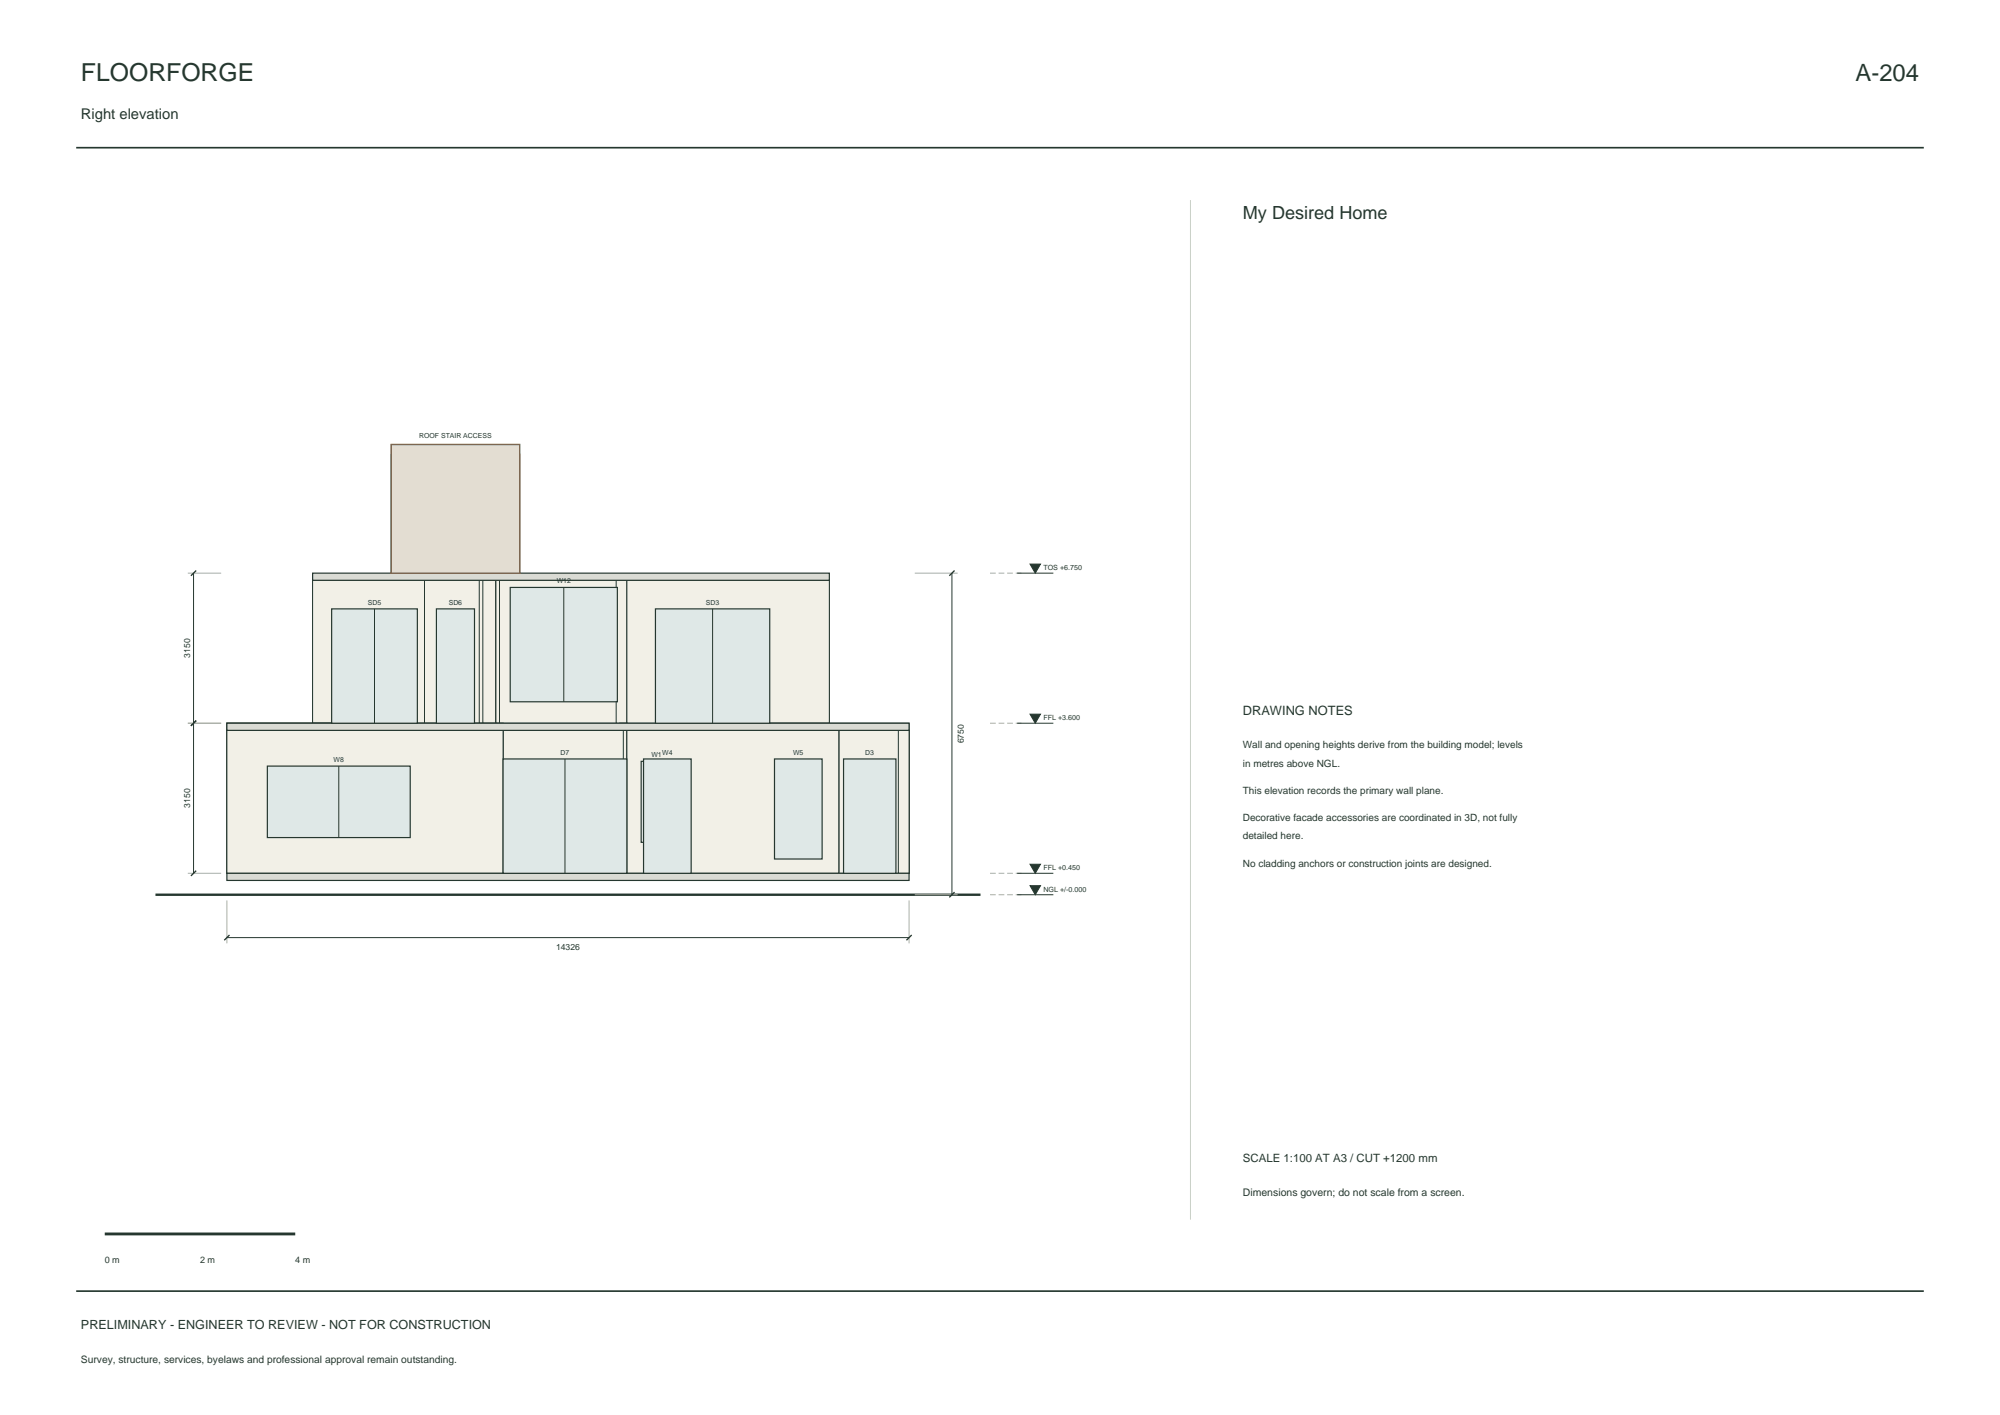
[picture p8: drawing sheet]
<svg xmlns="http://www.w3.org/2000/svg" width="420mm" height="297mm" viewBox="0 0 420 297" stroke-linecap="round" stroke-linejoin="round" font-family="sans-serif">
<path d="M16 31h388M16 271h388" fill="none" stroke="#25372f" stroke-width=".35"/>
<g fill="#f2f0e7" stroke="#25372f" stroke-width=".21">
<path d="M82.1 153.3h42v30h-42z" fill-rule="evenodd"/>
<path d="M82.1 153.3h1.5v30h-1.5z" fill-rule="evenodd"/>
<path d="M82.1 153.3h1.5v30h-1.5z" fill-rule="evenodd"/>
<path d="M82.1 153.3h1.5v30h-1.5z" fill-rule="evenodd"/>
<path d="M122.6 153.3h59.3v30h-59.3z" fill-rule="evenodd"/>
<path d="M122.6 153.3h1.5v30h-1.5z" fill-rule="evenodd"/>
<path d="M180.4 153.3h1.5v30h-1.5z" fill-rule="evenodd"/>
<path d="M180.4 153.3h1.5v30h-1.5z" fill-rule="evenodd"/>
<path d="M47.6 153.3h21.5v30h-21.5z" fill-rule="evenodd"/>
<path d="M47.6 153.3h1.5v30h-1.5z" fill-rule="evenodd"/>
<path d="M67.6 153.3h1.5v30h-1.5z" fill-rule="evenodd"/>
<path d="M67.6 153.3h1.5v30h-1.5z" fill-rule="evenodd"/>
<path d="M67.6 153.3h1.5v30h-1.5z" fill-rule="evenodd"/>
<path d="M47.6 153.3h21.5v30h-21.5z" fill-rule="evenodd"/>
<path d="M47.6 153.3h1.5v30h-1.5z" fill-rule="evenodd"/>
<path d="M67.6 153.3h2.3v30h-2.3z" fill-rule="evenodd"/>
<path d="M68.4 153.3h14.5v30h-14.5z" fill-rule="evenodd"/>
<path d="M81.4 153.3h2.2v30h-2.2z" fill-rule="evenodd"/>
<path d="M82.1 153.3h1.5v30h-1.5z" fill-rule="evenodd"/>
<path d="M164.1 153.3h17.8v30h-17.8z" fill-rule="evenodd"/>
<path d="M164.1 153.3h1.5v30h-1.5z" fill-rule="evenodd"/>
<path d="M180.4 153.3h2.3v30h-2.3z" fill-rule="evenodd"/>
<path d="M181.2 153.3h9.7v30h-9.7z" fill-rule="evenodd"/>
<path d="M189.4 153.3h1.5v30h-1.5z" fill-rule="evenodd"/>
<path d="M82.1 153.3h42v30h-42z" fill-rule="evenodd"/>
<path d="M82.1 153.3h1.5v30h-1.5z" fill-rule="evenodd"/>
<path d="M122.6 153.3h1.5v30h-1.5z" fill-rule="evenodd"/>
<path d="M122.6 153.3h10.5v30h-10.5z" fill-rule="evenodd"/>
<path d="M131.6 153.3h2.3v30h-2.3z" fill-rule="evenodd"/>
<path d="M132.4 153.3h10.5v30h-10.5z" fill-rule="evenodd"/>
<path d="M141.4 153.3h24.2v30h-24.2z" fill-rule="evenodd"/>
<path d="M131.6 153.3h1.5v30h-1.5z" fill-rule="evenodd"/>
<path d="M131.6 153.3h1.5v30h-1.5z" fill-rule="evenodd"/>
<path d="M131.6 153.3h1.5v30h-1.5z" fill-rule="evenodd"/>
<path d="M131.6 153.3h1.5v30h-1.5z" fill-rule="evenodd"/>
<path d="M164.1 153.3h1.5v30h-1.5z" fill-rule="evenodd"/>
<path d="M142.1 153.3h16v30h-16z" fill-rule="evenodd"/>
<path d="M142.1 153.3h1.5v30h-1.5z" fill-rule="evenodd"/>
<path d="M142.1 153.3h1.5v30h-1.5z" fill-rule="evenodd"/>
<path d="M142.1 153.3h1.5v30h-1.5z" fill-rule="evenodd"/>
<path d="M156.6 153.3h9v30h-9z" fill-rule="evenodd"/>
<path d="M156.6 153.3h1.5v30h-1.5z" fill-rule="evenodd"/>
<path d="M164.1 153.3h26.8v30h-26.8z" fill-rule="evenodd"/>
<path d="M189.4 153.3h1.5v30h-1.5z" fill-rule="evenodd"/>
<path d="M47.6 153.3h19.5v30h-19.5z" fill-rule="evenodd"/>
<path d="M47.6 153.3h1.5v30h-1.5z" fill-rule="evenodd"/>
<path d="M65.6 153.3h18v30h-18z" fill-rule="evenodd"/>
<path d="M65.6 153.3h1.5v30h-1.5z" fill-rule="evenodd"/>
<path d="M82.1 153.3h8.5v30h-8.5z" fill-rule="evenodd"/>
<path d="M89.1 153.3h1.5v30h-1.5z" fill-rule="evenodd"/>
<path d="M131.6 153.3h2.3v30h-2.3z" fill-rule="evenodd"/>
<path d="M132.4 153.3h10.5v30h-10.5z" fill-rule="evenodd"/>
<path d="M141.4 153.3h2.2v30h-2.2z" fill-rule="evenodd"/>
<path d="M131.6 153.3h1.5v30h-1.5z" fill-rule="evenodd"/>
<path d="M142.1 153.3h16v30h-16z" fill-rule="evenodd"/>
<path d="M156.6 153.3h19.5v30h-19.5z" fill-rule="evenodd"/>
<path d="M174.6 153.3h2.3v30h-2.3z" fill-rule="evenodd"/>
<path d="M175.4 153.3h14.8v30h-14.8z" fill-rule="evenodd"/>
<path d="M188.7 153.3h2.2v30h-2.2z" fill-rule="evenodd"/>
<path d="M174.6 153.3h1.5v30h-1.5z" fill-rule="evenodd"/>
<path d="M174.6 153.3h1.5v30h-1.5z" fill-rule="evenodd"/>
<path d="M47.6 153.3h19.5v30h-19.5z" fill-rule="evenodd"/>
<path d="M47.6 153.3h1.5v30h-1.5z" fill-rule="evenodd"/>
<path d="M47.6 153.3h43v30h-43z" fill-rule="evenodd"/>
<path d="M47.6 153.3h1.5v30h-1.5z" fill-rule="evenodd"/>
<path d="M89.1 153.3h16.5v30h-16.5z" fill-rule="evenodd"/>
<path d="M104.1 153.3h1.5v30h-1.5z" fill-rule="evenodd"/>
<path d="M104.1 153.3h2.3v30h-2.3z" fill-rule="evenodd"/>
<path d="M104.9 153.3h27.5v30h-27.5z" fill-rule="evenodd"/>
<path d="M130.9 153.3h2.2v30h-2.2z" fill-rule="evenodd"/>
<path d="M104.1 153.3h1.5v30h-1.5z" fill-rule="evenodd"/>
<path d="M104.1 153.3h1.5v30h-1.5z" fill-rule="evenodd"/>
<path d="M131.6 153.3h1.5v30h-1.5z" fill-rule="evenodd"/>
<path d="M131.6 153.3h1.5v30h-1.5z" fill-rule="evenodd"/>
<path d="M47.6 153.3h58v30h-58z" fill-rule="evenodd"/>
<path d="M131.6 153.3h44.5v30h-44.5z" fill-rule="evenodd"/>
<path d="M82.1 121.8h51v30h-51z" fill-rule="evenodd"/>
<path d="M82.1 121.8h1.5v30h-1.5z" fill-rule="evenodd"/>
<path d="M82.1 121.8h1.5v30h-1.5z" fill-rule="evenodd"/>
<path d="M82.1 121.8h1.5v30h-1.5z" fill-rule="evenodd"/>
<path d="M131.6 121.8h33v30h-33z" fill-rule="evenodd"/>
<path d="M131.6 121.8h1.5v30h-1.5z" fill-rule="evenodd"/>
<path d="M163.1 121.8h1.5v30h-1.5z" fill-rule="evenodd"/>
<path d="M163.1 121.8h1.5v30h-1.5z" fill-rule="evenodd"/>
<path d="M65.6 121.8h17.3v30h-17.3z" fill-rule="evenodd"/>
<path d="M81.4 121.8h2.2v30h-2.2z" fill-rule="evenodd"/>
<path d="M65.6 121.8h1.5v30h-1.5z" fill-rule="evenodd"/>
<path d="M82.1 121.8h8.5v30h-8.5z" fill-rule="evenodd"/>
<path d="M89.1 121.8h44v30h-44z" fill-rule="evenodd"/>
<path d="M89.1 121.8h1.5v30h-1.5z" fill-rule="evenodd"/>
<path d="M131.6 121.8h1.5v30h-1.5z" fill-rule="evenodd"/>
<path d="M131.6 121.8h33v30h-33z" fill-rule="evenodd"/>
<path d="M131.6 121.8h1.5v30h-1.5z" fill-rule="evenodd"/>
<path d="M100.6 121.8h1.5v30h-1.5z" fill-rule="evenodd"/>
<path d="M131.6 121.8h13v30h-13z" fill-rule="evenodd"/>
<path d="M143.1 121.8h31.1v30h-31.1z" fill-rule="evenodd"/>
<path d="M143.1 121.8h1.5v30h-1.5z" fill-rule="evenodd"/>
<path d="M172.7 121.8h1.5v30h-1.5z" fill-rule="evenodd"/>
<path d="M65.6 121.8h25v30h-25z" fill-rule="evenodd"/>
<path d="M65.6 121.8h1.5v30h-1.5z" fill-rule="evenodd"/>
<path d="M89.1 121.8h1.5v30h-1.5z" fill-rule="evenodd"/>
<path d="M130.1 121.8h3v30h-3z" fill-rule="evenodd"/>
<path d="M131.6 121.8h13v30h-13z" fill-rule="evenodd"/>
<path d="M131.6 121.8h1.5v30h-1.5z" fill-rule="evenodd"/>
<path d="M131.6 121.8h1.5v30h-1.5z" fill-rule="evenodd"/>
<path d="M143.1 121.8h31.1v30h-31.1z" fill-rule="evenodd"/>
<path d="M172.7 121.8h1.5v30h-1.5z" fill-rule="evenodd"/>
<path d="M65.6 121.8h25v30h-25z" fill-rule="evenodd"/>
<path d="M89.1 121.8h13v30h-13z" fill-rule="evenodd"/>
<path d="M100.6 121.8h2.3v30h-2.3z" fill-rule="evenodd"/>
<path d="M101.4 121.8h4.2v30h-4.2z" fill-rule="evenodd"/>
<path d="M104.1 121.8h1.5v30h-1.5z" fill-rule="evenodd"/>
<path d="M104.1 121.8h1.5v30h-1.5z" fill-rule="evenodd"/>
<path d="M104.1 121.8h1.5v30h-1.5z" fill-rule="evenodd"/>
<path d="M104.1 121.8h2.3v30h-2.3z" fill-rule="evenodd"/>
<path d="M104.9 121.8h26v30h-26z" fill-rule="evenodd"/>
<path d="M129.4 121.8h2.2v30h-2.2z" fill-rule="evenodd"/>
<path d="M131.6 121.8h42.6v30h-42.6z" fill-rule="evenodd"/>
<path d="M82.9 95.3h25.5v25h-25.5z" fill-rule="evenodd"/>
<path d="M107.6 95.3h1.5v25h-1.5z" fill-rule="evenodd"/>
<path d="M82.9 95.3h25.5v25h-25.5z" fill-rule="evenodd"/>
<path d="M82.1 95.3h1.5v25h-1.5z" fill-rule="evenodd"/>
</g>
<g fill="#dadbd4" stroke="#25372f" stroke-width=".25">
<path d="M47.6 183.3h143.3v1.5h-143.3z" fill-rule="evenodd"/>
<path d="M47.6 151.8h34.5v1.5h-34.5z" fill-rule="evenodd"/>
<path d="M47.6 151.8h58v1.5h-58z" fill-rule="evenodd"/>
<path d="M130.1 151.8h1.5v1.5h-1.5z" fill-rule="evenodd"/>
<path d="M142.1 151.8h48.8v1.5h-48.8z" fill-rule="evenodd"/>
<path d="M47.6 151.8h143.3v1.5h-143.3z" fill-rule="evenodd"/>
<path d="M65.6 120.3h108.6v1.5h-108.6z" fill-rule="evenodd"/>
</g>
<path d="M32.6 187.8h173.3" fill="none" stroke="#25372f" stroke-width=".5"/>
<path d="M82.1 93.3h27v27h-27z" fill-rule="evenodd" fill="#e3ddd2" stroke="#9e653f" stroke-width=".3"/>
<g fill="#dfe8e7" stroke="#25372f" stroke-width=".25">
<path d="M134.6 159.8h6.5v17h-6.5z" fill-rule="evenodd"/>
<path d="M135.1 159.3h10v24h-10z" fill-rule="evenodd"/>
<path d="M162.6 159.3h10v21h-10z" fill-rule="evenodd"/>
<path d="M177.1 159.3h11v24h-11z" fill-rule="evenodd"/>
<path d="M56.1 160.8h30v15h-30z" fill-rule="evenodd"/>
</g>
<path d="M71.1 160.8v15" fill="none" stroke="#25372f" stroke-width=".21"/>
<path d="M105.6 159.3h26v24h-26z" fill-rule="evenodd" fill="#dfe8e7" stroke="#25372f" stroke-width=".25"/>
<path d="M118.6 159.3v24" fill="none" stroke="#25372f" stroke-width=".21"/>
<path d="M107.1 123.3h22.5v24h-22.5z" fill-rule="evenodd" fill="#dfe8e7" stroke="#25372f" stroke-width=".25"/>
<path d="M118.4 123.3v24" fill="none" stroke="#25372f" stroke-width=".21"/>
<path d="M137.6 127.8h24v24h-24z" fill-rule="evenodd" fill="#dfe8e7" stroke="#25372f" stroke-width=".25"/>
<path d="M149.6 127.8v24" fill="none" stroke="#25372f" stroke-width=".21"/>
<path d="M69.6 127.8h18v24h-18z" fill-rule="evenodd" fill="#dfe8e7" stroke="#25372f" stroke-width=".25"/>
<path d="M78.6 127.8v24" fill="none" stroke="#25372f" stroke-width=".21"/>
<path d="M91.6 127.8h8v24h-8z" fill-rule="evenodd" fill="#dfe8e7" stroke="#25372f" stroke-width=".25"/>
<path d="M39.4 120.3h7M192.1 120.3h9M39.4 151.8h7M39.4 183.3h7M47.6 189v9M190.9 189v9M192.1 187.8h9" fill="none" stroke="#a8afa4" stroke-width=".21"/>
<path d="M40.6 120.3v63M199.9 120.3v67.5M213.6 120.3h7.6M213.6 151.8h7.6M47.6 196.8h143.3M213.6 187.8h7.6M213.6 183.3h7.6" fill="none" stroke="#25372f" stroke-width=".21"/>
<path d="M41.2 119.8l-1.1 1.1M200.5 119.8l-1.1 1.1M41.2 151.3l-1.1 1.1M41.2 182.7l-1.1 1.1M48.2 196.2l-1.1 1.2M191.5 196.2l-1.1 1.2M200.5 187.2l-1.1 1.1" fill="none" stroke="#25372f" stroke-width=".28"/>
<path d="M207.9 120.3h7M207.9 151.8h7M207.9 187.8h7M207.9 183.3h7" fill="none" stroke="#a8afa4" stroke-width=".21" stroke-dasharray="1.2 .6" stroke-linecap="butt"/>
<g fill="#25372f" stroke="#25372f" stroke-width=".21">
<path d="M216.3 185.9h2.2l-1.1 1.9z"/>
<path d="M216.3 181.4h2.2l-1.1 1.9z"/>
<path d="M216.3 149.9h2.2l-1.1 1.9z"/>
<path d="M216.3 118.4h2.2l-1.1 1.9z"/>
</g>
<path d="M250 42v214" fill="none" stroke="#c9d0c7" stroke-width=".21"/>
<path d="M22 259h40" fill="none" stroke="#25372f" stroke-width=".6"/>
<text font-size="5.2" fill="#25372f" x="17" y="17">FLOORFORGE</text>
<text font-size="5" fill="#25372f" x="389.7" y="17">A-204</text>
<text font-size="3.8" fill="#25372f" x="261" y="46">My Desired Home</text>
<text font-size="3.1" fill="#25372f" x="17" y="25">Right elevation</text>
<text font-size="2.7" fill="#25372f" x="261" y="150">DRAWING NOTES</text>
<text font-size="2.6" fill="#25372f" x="17" y="279">PRELIMINARY - ENGINEER TO REVIEW - NOT FOR CONSTRUCTION</text>
<text font-size="2.4" fill="#25372f" x="261" y="244">SCALE 1:100 AT A3 / CUT +1200 mm</text>
<text font-size="2.2" fill="#25372f" x="261" y="251">Dimensions govern; do not scale from a screen.</text>
<g font-size="2.1" fill="#25372f">
<text x="261" y="157">Wall and opening heights derive from the building model; levels</text>
<text x="261" y="160.9">in metres above NGL.</text>
<text x="261" y="166.6">This elevation records the primary wall plane.</text>
<text x="261" y="172.3">Decorative facade accessories are coordinated in 3D, not fully</text>
<text x="261" y="176.2">detailed here.</text>
<text x="261" y="181.9">No cladding anchors or construction joints are designed.</text>
<text x="17" y="286">Survey, structure, services, byelaws and professional approval remain outstanding.</text>
</g>
<g font-size="1.9" fill="#25372f">
<text x="22" y="265">0 m</text>
<text x="42" y="265">2 m</text>
<text x="62" y="265">4 m</text>
</g>
<g font-size="1.8" fill="#25372f">
<text x="39.9" y="138.1" transform="rotate(-90 39.9 138.1)">3150</text>
<text x="202.4" y="156.1" transform="rotate(-90 202.4 156.1)">6750</text>
<text x="39.9" y="169.6" transform="rotate(-90 39.9 169.6)">3150</text>
<text x="116.8" y="199.3">14326</text>
</g>
<g font-size="1.5" fill="#25372f">
<text x="219.1" y="119.7">TOS +6.750</text>
<text x="219.1" y="151.2">FFL +3.600</text>
<text x="219.1" y="182.7">FFL +0.450</text>
<text x="219.1" y="187.2">NGL +/-0.000</text>
</g>
<g font-size="1.4" fill="#25372f">
<text x="88" y="92">ROOF STAIR ACCESS</text>
<text x="116.9" y="122.4">W12</text>
<text x="77.2" y="126.9">SD5</text>
<text x="94.2" y="126.9">SD6</text>
<text x="148.2" y="126.9">SD3</text>
<text x="70.1" y="159.9">W8</text>
<text x="117.7" y="158.4">D7</text>
<text x="136.8" y="158.9">W1</text>
<text x="139.1" y="158.4">W4</text>
<text x="166.6" y="158.4">W5</text>
<text x="181.7" y="158.4">D3</text>
</g>
</svg>
